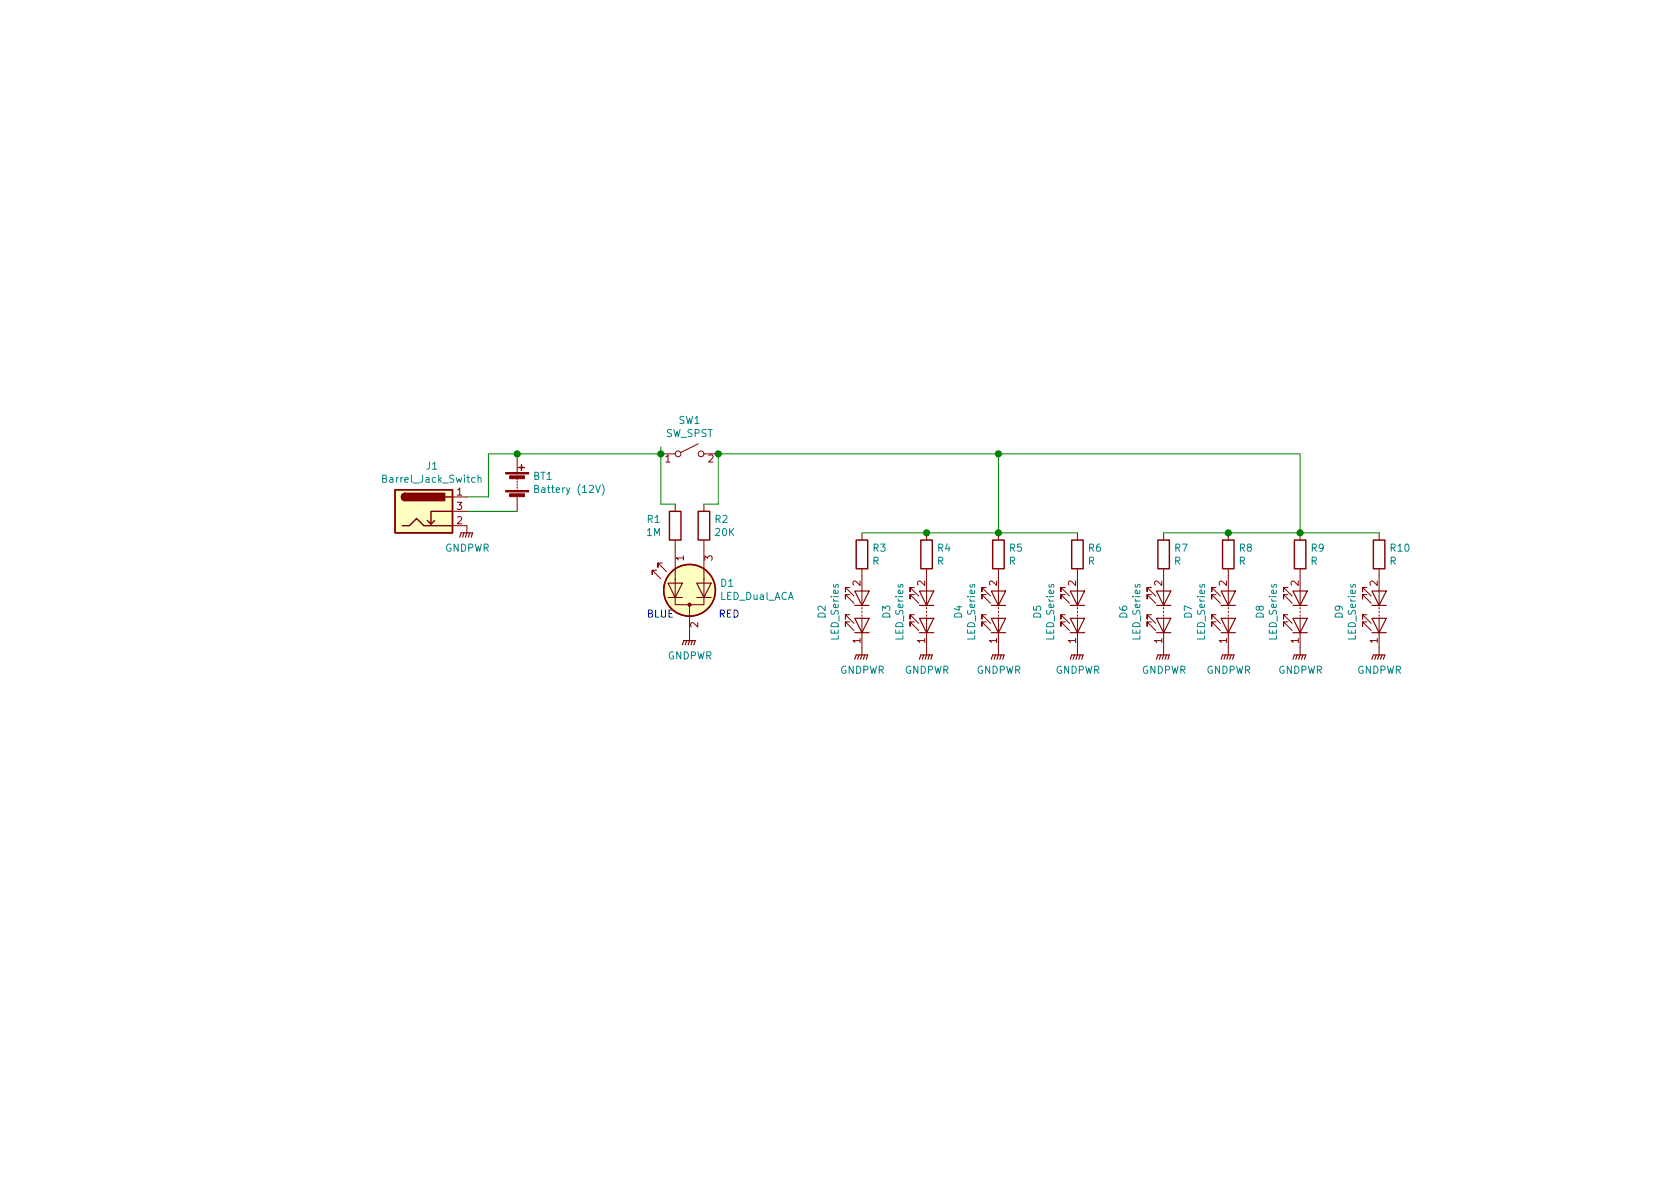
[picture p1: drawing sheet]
EESchema Schematic File Version 4
EELAYER 30 0
EELAYER END
$Descr A4 11693 8268
encoding utf-8
Sheet 1 1
Title "LED Lantern 12V"
Date "2020-02-11"
Rev "0.1"
Comp "Osamu Aoki"
Comment1 ""
Comment2 ""
Comment3 ""
Comment4 ""
$EndDescr
$Comp
L Connector:Barrel_Jack_Switch J1
U 1 1
P 2950 3550
F 0 "J1" H 3007 3867 50  0000 C CNN
F 1 "Barrel_Jack_Switch" H 3007 3776 50  0000 C CNN
F 2 "" H 3000 3510 50  0001 C CNN
F 3 "~" H 3000 3510 50  0001 C CNN
	1    2950 3550
	1    0    0    -1  
$EndComp
$Comp
L Device:Battery BT1
U 1 1
P 3600 3350
F 0 "BT1" H 3708 3396 50  0000 L CNN
F 1 "Battery (12V)" H 3708 3305 50  0000 L CNN
F 2 "" V 3600 3410 50  0001 C CNN
F 3 "~" V 3600 3410 50  0001 C CNN
	1    3600 3350
	1    0    0    -1  
$EndComp
$Comp
L Switch:SW_SPST SW1
U 1 1
P 4800 3150
F 0 "SW1" H 4800 3385 50  0000 C CNN
F 1 "SW_SPST" H 4800 3294 50  0000 C CNN
F 2 "" H 4800 3150 50  0001 C CNN
F 3 "" H 4800 3150 50  0001 C CNN
	1    4800 3150
	1    0    0    -1  
$EndComp
$Comp
L Device:LED_Dual_ACA D1
U 1 1
P 4800 4100
F 0 "D1" V 4846 3890 50  0000 R CNN
F 1 "LED_Dual_ACA" V 4755 3890 50  0000 R CNN
F 2 "" H 4800 4100 50  0001 C CNN
F 3 "~" H 4800 4100 50  0001 C CNN
	1    4800 4100
	0    -1   -1   0   
$EndComp
$Comp
L Device:R R1
U 1 1
P 4700 3650
F 0 "R1" H 4550 3696 50  0000 C CNN
F 1 "1M" H 4550 3605 50  0000 C CNN
F 2 "" V 4630 3650 50  0001 C CNN
F 3 "~" H 4700 3650 50  0001 C CNN
	1    4700 3650
	1    0    0    -1  
$EndComp
$Comp
L Device:R R2
U 1 1
P 4900 3650
F 0 "R2" H 4970 3696 50  0000 L CNN
F 1 "20K" H 4970 3605 50  0000 L CNN
F 2 "" V 4830 3650 50  0001 C CNN
F 3 "~" H 4900 3650 50  0001 C CNN
	1    4900 3650
	1    0    0    -1  
$EndComp
$Comp
L Device:LED_Series D3
U 1 1
P 6450 4250
F 0 "D3" H 6450 4530 50  0000 C CNN
F 1 "LED_Series" H 6450 4439 50  0000 C CNN
F 2 "" H 6350 4250 50  0001 C CNN
F 3 "~" H 6350 4250 50  0001 C CNN
	1    6450 4250
	0    -1   -1   0   
$EndComp
$Comp
L Device:LED_Series D2
U 1 1
P 6000 4250
F 0 "D2" H 6000 4530 50  0000 C CNN
F 1 "LED_Series" H 6000 4439 50  0000 C CNN
F 2 "" H 5900 4250 50  0001 C CNN
F 3 "~" H 5900 4250 50  0001 C CNN
	1    6000 4250
	0    -1   -1   0   
$EndComp
$Comp
L Device:LED_Series D4
U 1 1
P 6950 4250
F 0 "D4" H 6950 4530 50  0000 C CNN
F 1 "LED_Series" H 6950 4439 50  0000 C CNN
F 2 "" H 6850 4250 50  0001 C CNN
F 3 "~" H 6850 4250 50  0001 C CNN
	1    6950 4250
	0    -1   -1   0   
$EndComp
$Comp
L Device:LED_Series D5
U 1 1
P 7500 4250
F 0 "D5" H 7500 4530 50  0000 C CNN
F 1 "LED_Series" H 7500 4439 50  0000 C CNN
F 2 "" H 7400 4250 50  0001 C CNN
F 3 "~" H 7400 4250 50  0001 C CNN
	1    7500 4250
	0    -1   -1   0   
$EndComp
$Comp
L Device:R R3
U 1 1
P 6000 3850
F 0 "R3" H 6070 3896 50  0000 L CNN
F 1 "R" H 6070 3805 50  0000 L CNN
F 2 "" V 5930 3850 50  0001 C CNN
F 3 "~" H 6000 3850 50  0001 C CNN
	1    6000 3850
	1    0    0    -1  
$EndComp
$Comp
L Device:R R4
U 1 1
P 6450 3850
F 0 "R4" H 6520 3896 50  0000 L CNN
F 1 "R" H 6520 3805 50  0000 L CNN
F 2 "" V 6380 3850 50  0001 C CNN
F 3 "~" H 6450 3850 50  0001 C CNN
	1    6450 3850
	1    0    0    -1  
$EndComp
$Comp
L Device:R R5
U 1 1
P 6950 3850
F 0 "R5" H 7020 3896 50  0000 L CNN
F 1 "R" H 7020 3805 50  0000 L CNN
F 2 "" V 6880 3850 50  0001 C CNN
F 3 "~" H 6950 3850 50  0001 C CNN
	1    6950 3850
	1    0    0    -1  
$EndComp
$Comp
L Device:R R6
U 1 1
P 7500 3850
F 0 "R6" H 7570 3896 50  0000 L CNN
F 1 "R" H 7570 3805 50  0000 L CNN
F 2 "" V 7430 3850 50  0001 C CNN
F 3 "~" H 7500 3850 50  0001 C CNN
	1    7500 3850
	1    0    0    -1  
$EndComp
Wire Wire Line
	7500 3700 6950 3700
Wire Wire Line
	6950 3700 6450 3700
Connection ~ 6950 3700
Wire Wire Line
	6450 3700 6000 3700
Connection ~ 6450 3700
$Comp
L power:GNDPWR #PWR03
U 1 1
P 6000 4500
F 0 "#PWR03" H 6000 4300 50  0001 C CNN
F 1 "GNDPWR" H 6004 4346 50  0000 C CNN
F 2 "" H 6000 4450 50  0001 C CNN
F 3 "" H 6000 4450 50  0001 C CNN
	1    6000 4500
	1    0    0    -1  
$EndComp
$Comp
L power:GNDPWR #PWR04
U 1 1
P 6450 4500
F 0 "#PWR04" H 6450 4300 50  0001 C CNN
F 1 "GNDPWR" H 6454 4346 50  0000 C CNN
F 2 "" H 6450 4450 50  0001 C CNN
F 3 "" H 6450 4450 50  0001 C CNN
	1    6450 4500
	1    0    0    -1  
$EndComp
$Comp
L power:GNDPWR #PWR05
U 1 1
P 6950 4500
F 0 "#PWR05" H 6950 4300 50  0001 C CNN
F 1 "GNDPWR" H 6954 4346 50  0000 C CNN
F 2 "" H 6950 4450 50  0001 C CNN
F 3 "" H 6950 4450 50  0001 C CNN
	1    6950 4500
	1    0    0    -1  
$EndComp
$Comp
L power:GNDPWR #PWR06
U 1 1
P 7500 4500
F 0 "#PWR06" H 7500 4300 50  0001 C CNN
F 1 "GNDPWR" H 7504 4346 50  0000 C CNN
F 2 "" H 7500 4450 50  0001 C CNN
F 3 "" H 7500 4450 50  0001 C CNN
	1    7500 4500
	1    0    0    -1  
$EndComp
$Comp
L power:GNDPWR #PWR02
U 1 1
P 4800 4400
F 0 "#PWR02" H 4800 4200 50  0001 C CNN
F 1 "GNDPWR" H 4804 4246 50  0000 C CNN
F 2 "" H 4800 4350 50  0001 C CNN
F 3 "" H 4800 4350 50  0001 C CNN
	1    4800 4400
	1    0    0    -1  
$EndComp
$Comp
L power:GNDPWR #PWR01
U 1 1
P 3250 3650
F 0 "#PWR01" H 3250 3450 50  0001 C CNN
F 1 "GNDPWR" H 3254 3496 50  0000 C CNN
F 2 "" H 3250 3600 50  0001 C CNN
F 3 "" H 3250 3600 50  0001 C CNN
	1    3250 3650
	1    0    0    -1  
$EndComp
Wire Wire Line
	3250 3550 3600 3550
Wire Wire Line
	3250 3450 3400 3450
Wire Wire Line
	3400 3450 3400 3150
Wire Wire Line
	3400 3150 3600 3150
Wire Wire Line
	3600 3150 4600 3150
Wire Wire Line
	4600 3100 4600 3150
Wire Wire Line
	4600 3500 4700 3500
Connection ~ 3600 3150
Connection ~ 4600 3150
Wire Wire Line
	5000 3150 5000 3500
Wire Wire Line
	5000 3500 4900 3500
Wire Wire Line
	6950 3150 6950 3700
Connection ~ 5000 3150
$Comp
L Device:LED_Series D7
U 1 1
P 8550 4250
F 0 "D7" H 8550 4530 50  0000 C CNN
F 1 "LED_Series" H 8550 4439 50  0000 C CNN
F 2 "" H 8450 4250 50  0001 C CNN
F 3 "~" H 8450 4250 50  0001 C CNN
	1    8550 4250
	0    -1   -1   0   
$EndComp
$Comp
L Device:LED_Series D6
U 1 1
P 8100 4250
F 0 "D6" H 8100 4530 50  0000 C CNN
F 1 "LED_Series" H 8100 4439 50  0000 C CNN
F 2 "" H 8000 4250 50  0001 C CNN
F 3 "~" H 8000 4250 50  0001 C CNN
	1    8100 4250
	0    -1   -1   0   
$EndComp
$Comp
L Device:LED_Series D8
U 1 1
P 9050 4250
F 0 "D8" H 9050 4530 50  0000 C CNN
F 1 "LED_Series" H 9050 4439 50  0000 C CNN
F 2 "" H 8950 4250 50  0001 C CNN
F 3 "~" H 8950 4250 50  0001 C CNN
	1    9050 4250
	0    -1   -1   0   
$EndComp
$Comp
L Device:LED_Series D9
U 1 1
P 9600 4250
F 0 "D9" H 9600 4530 50  0000 C CNN
F 1 "LED_Series" H 9600 4439 50  0000 C CNN
F 2 "" H 9500 4250 50  0001 C CNN
F 3 "~" H 9500 4250 50  0001 C CNN
	1    9600 4250
	0    -1   -1   0   
$EndComp
$Comp
L Device:R R7
U 1 1
P 8100 3850
F 0 "R7" H 8170 3896 50  0000 L CNN
F 1 "R" H 8170 3805 50  0000 L CNN
F 2 "" V 8030 3850 50  0001 C CNN
F 3 "~" H 8100 3850 50  0001 C CNN
	1    8100 3850
	1    0    0    -1  
$EndComp
$Comp
L Device:R R8
U 1 1
P 8550 3850
F 0 "R8" H 8620 3896 50  0000 L CNN
F 1 "R" H 8620 3805 50  0000 L CNN
F 2 "" V 8480 3850 50  0001 C CNN
F 3 "~" H 8550 3850 50  0001 C CNN
	1    8550 3850
	1    0    0    -1  
$EndComp
$Comp
L Device:R R9
U 1 1
P 9050 3850
F 0 "R9" H 9120 3896 50  0000 L CNN
F 1 "R" H 9120 3805 50  0000 L CNN
F 2 "" V 8980 3850 50  0001 C CNN
F 3 "~" H 9050 3850 50  0001 C CNN
	1    9050 3850
	1    0    0    -1  
$EndComp
$Comp
L Device:R R10
U 1 1
P 9600 3850
F 0 "R10" H 9670 3896 50  0000 L CNN
F 1 "R" H 9670 3805 50  0000 L CNN
F 2 "" V 9530 3850 50  0001 C CNN
F 3 "~" H 9600 3850 50  0001 C CNN
	1    9600 3850
	1    0    0    -1  
$EndComp
Wire Wire Line
	9600 3700 9050 3700
Wire Wire Line
	9050 3700 8550 3700
Connection ~ 9050 3700
Wire Wire Line
	8550 3700 8100 3700
Connection ~ 8550 3700
$Comp
L power:GNDPWR #PWR07
U 1 1
P 8100 4500
F 0 "#PWR07" H 8100 4300 50  0001 C CNN
F 1 "GNDPWR" H 8104 4346 50  0000 C CNN
F 2 "" H 8100 4450 50  0001 C CNN
F 3 "" H 8100 4450 50  0001 C CNN
	1    8100 4500
	1    0    0    -1  
$EndComp
$Comp
L power:GNDPWR #PWR08
U 1 1
P 8550 4500
F 0 "#PWR08" H 8550 4300 50  0001 C CNN
F 1 "GNDPWR" H 8554 4346 50  0000 C CNN
F 2 "" H 8550 4450 50  0001 C CNN
F 3 "" H 8550 4450 50  0001 C CNN
	1    8550 4500
	1    0    0    -1  
$EndComp
$Comp
L power:GNDPWR #PWR09
U 1 1
P 9050 4500
F 0 "#PWR09" H 9050 4300 50  0001 C CNN
F 1 "GNDPWR" H 9054 4346 50  0000 C CNN
F 2 "" H 9050 4450 50  0001 C CNN
F 3 "" H 9050 4450 50  0001 C CNN
	1    9050 4500
	1    0    0    -1  
$EndComp
$Comp
L power:GNDPWR #PWR010
U 1 1
P 9600 4500
F 0 "#PWR010" H 9600 4300 50  0001 C CNN
F 1 "GNDPWR" H 9604 4346 50  0000 C CNN
F 2 "" H 9600 4450 50  0001 C CNN
F 3 "" H 9600 4450 50  0001 C CNN
	1    9600 4500
	1    0    0    -1  
$EndComp
Wire Wire Line
	9050 3150 9050 3700
Wire Wire Line
	5000 3150 6950 3150
Connection ~ 6950 3150
Wire Wire Line
	6950 3150 9050 3150
Text Notes 4500 4300 0    50   ~ 0
BLUE
Text Notes 5000 4300 0    50   ~ 0
RED
Wire Wire Line
	4600 3150 4600 3500
$EndSCHEMATC
